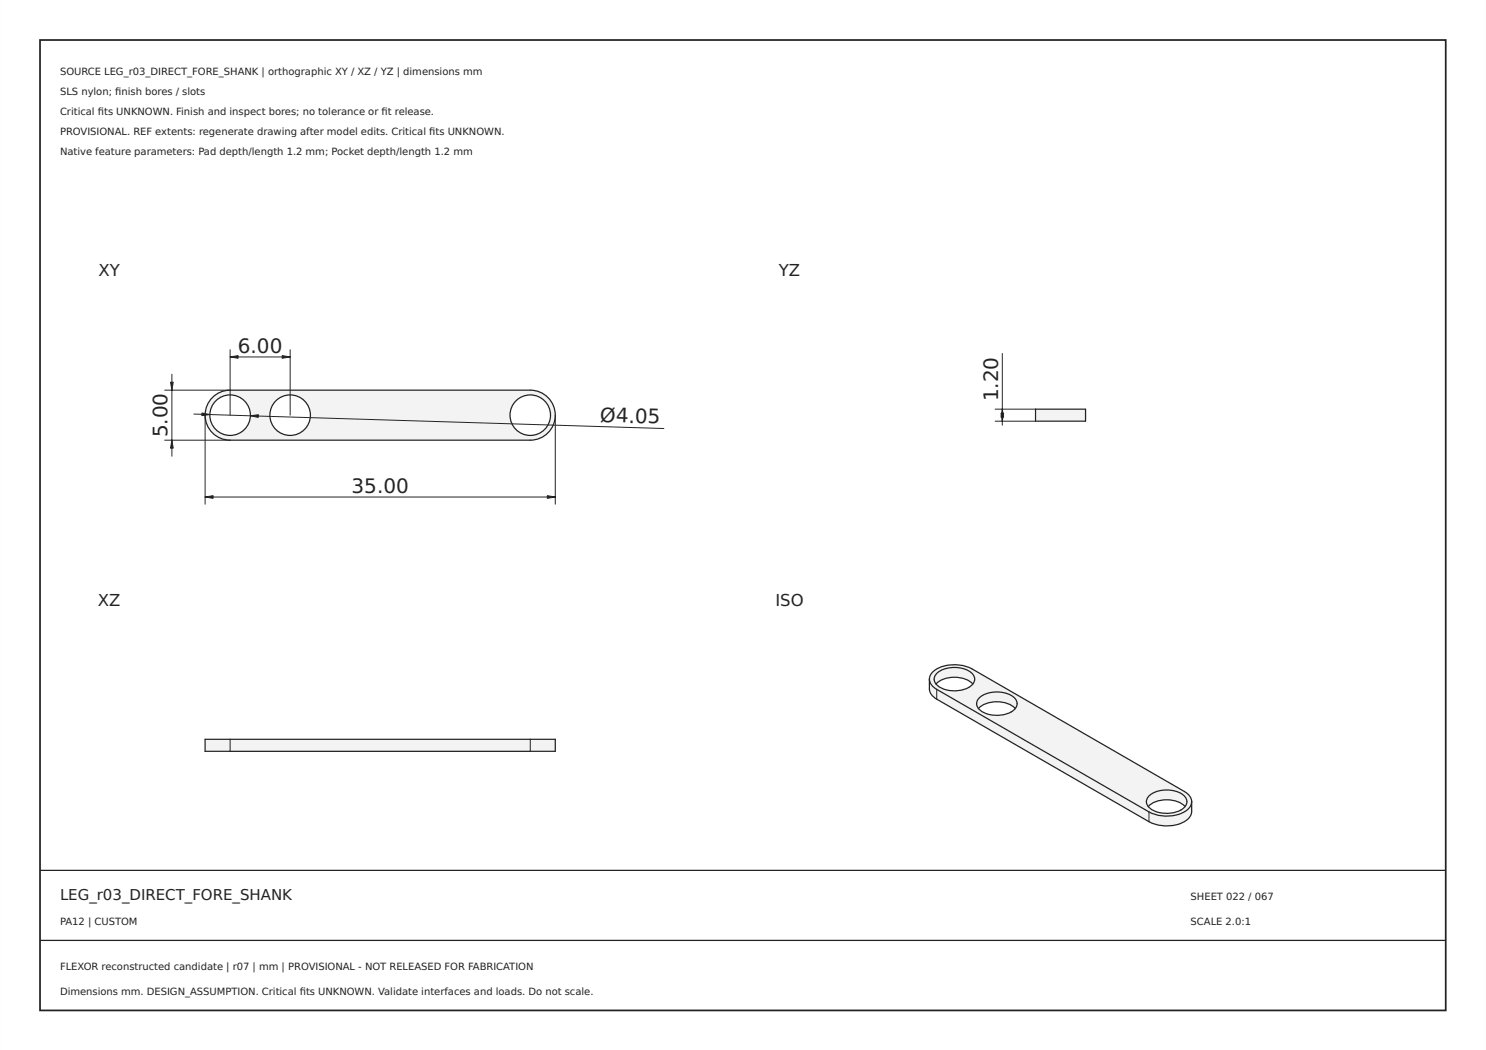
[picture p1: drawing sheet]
<svg xmlns="http://www.w3.org/2000/svg" width="297mm" height="210mm" viewBox="0 0 297 210" stroke-linecap="round" stroke-linejoin="round" font-family="sans-serif">
<path d="M0 0h297v210h-297zM0 0v210h297v-210z" fill="#000"/>
<path d="M8 8h281v194h-281z" fill="none" stroke="#222" stroke-width=".35"/>
<path d="M8 174h281zM8 188h281z" fill="#000" stroke="#222" stroke-width=".25"/>
<path d="M42.2 79.8a5 5 0 0 1 3.8-1.8h60a5 5 0 0 1 5 5 5 5 0 0 1-5 5h-60a5 5 0 0 1-4.5-2.9 5 5 0 0 1 .7-5.3zM41.9 83a4.1 4.1 0 0 1 8.1 0 4.1 4.1 0 0 1-8.1 0zM53.9 83a4.1 4.1 0 0 1 8.1 0 4.1 4.1 0 0 1-8.1 0zM101.9 83a4.1 4.1 0 0 1 8.1 0 4.1 4.1 0 0 1-8.1 0z" fill-rule="evenodd" fill="#f1f3f5"/>
<g fill="none" stroke="#212529" stroke-width=".25">
<path d="M42.2 79.8a5 5 0 0 1 3.8-1.8h60a5 5 0 0 1 5 5 5 5 0 0 1-5 5h-60a5 5 0 0 1-4.5-2.9 5 5 0 0 1 .7-5.3z"/>
<circle cx="46" cy="83" r="4.1"/>
<circle cx="58" cy="83" r="4.1"/>
<circle cx="106" cy="83" r="4.1"/>
</g>
<path d="M32.9 78h13.1M34.4 74.8v16.4M46 71.4h12M46 69.9v13.1M58 69.9v13.1M32.9 88h13.1M38.8 82.8l93.9 2.9M41 99.4h70M41 83v17.8M111 83v17.8" fill="none" stroke="#212529" stroke-width=".2"/>
<g fill="#212529" stroke="#212529" stroke-width=".2">
<path d="M109.4 99.1l1.6 .3-1.6 .2z"/>
<path d="M41 99.4l1.6-.3v.5z"/>
<path d="M34.1 76.4h.5l-.2 1.6z"/>
<path d="M34.4 88l.2 1.6h-.5z"/>
<path d="M50 83.1l1.7-.2-.1 .5z"/>
<path d="M40.4 82.6l1.6 .3-1.7 .2z"/>
<path d="M56.4 71.1l1.6 .3-1.6 .2z"/>
<path d="M46 71.4l1.6-.3v.5z"/>
</g>
<g fill="#f1f3f5">
<path d="M41 147.8h5v2.4h-5z" fill-rule="evenodd"/>
<path d="M46 147.8h60v2.4h-60z" fill-rule="evenodd"/>
<path d="M106 147.8h5v2.4h-5z" fill-rule="evenodd"/>
</g>
<path d="M41 147.8h70v2.4h-70z" fill="none" stroke="#212529" stroke-width=".25"/>
<path d="M46 147.8v2.4M106 147.8v2.4" fill="none" stroke="#212529" stroke-width=".2"/>
<path d="M207 81.8h10v2.4h-10z" fill-rule="evenodd" fill="#f1f3f5"/>
<path d="M207 81.8h10v2.4h-10z" fill="none" stroke="#212529" stroke-width=".25"/>
<path d="M200.4 70.7v14.3M198.9 81.8h8.1M198.9 84.2h8.1" fill="none" stroke="#212529" stroke-width=".2"/>
<g fill="#212529" stroke="#212529" stroke-width=".2">
<path d="M200.4 81.8l.2 1.6h-.5z"/>
<path d="M200.1 82.6h.5l-.2 1.6z"/>
</g>
<g fill="#f1f3f5">
<path d="M185.8 135.8a2.41 2.41 0 0 0 1.4 2v2a2.59 2.59 0 0 1-1.4-2.1z" fill-rule="evenodd"/>
<path d="M187.2 137.8l42.5 24.5v2l-42.5-24.5z" fill-rule="evenodd"/>
<path d="M229.7 162.3a7.4 7.4 0 0 0 7.9-.6l.5-.9 .1-.5a3.4 3.4 0 0 1-.6 3.3 7.4 7.4 0 0 1-7.9 .7z" fill-rule="evenodd"/>
<path d="M186.4 134.4a7.4 7.4 0 0 1 7.9-.7l42.4 24.5a2.11 2.11 0 0 1 1.5 1.8 2.11 2.11 0 0 1-1.1 2.1 7.7 7.7 0 0 1-7.4 .2l-42.5-24.5a2.08 2.08 0 0 1-.8-3.4zM187.4 134.5a1.67 1.67 0 0 0 .4 2.9 5.7 5.7 0 0 0 6.7-.7 1.65 1.65 0 0 0-.9-2.6 6.1 6.1 0 0 0-6.2 .4zM195.9 139.4a1.67 1.67 0 0 0 .4 2.9 5.7 5.7 0 0 0 6.6-.7 1.65 1.65 0 0 0-.8-2.6 6.1 6.1 0 0 0-6.2 .4zM229.8 159a1.67 1.67 0 0 0 .5 2.9 5.7 5.7 0 0 0 6.6-.7 1.65 1.65 0 0 0-.8-2.6 6.1 6.1 0 0 0-6.3 .4z" fill-rule="evenodd"/>
<path d="M187.4 134.5a5.8 5.8 0 0 1 7.1 .4 1.48 1.48 0 0 1 0 1.8 5.7 5.7 0 0 0-7.4 0l-.3-.4a1.53 1.53 0 0 1 .6-1.8z" fill-rule="evenodd"/>
<path d="M195.9 139.4a5.8 5.8 0 0 1 7.1 .4 1.48 1.48 0 0 1-.1 1.8 5.7 5.7 0 0 0-7.3 0l-.3-.4a1.53 1.53 0 0 1 .6-1.8z" fill-rule="evenodd"/>
<path d="M229.8 159a5.8 5.8 0 0 1 7.1 .4 1.48 1.48 0 0 1 0 1.8 5.7 5.7 0 0 0-7.4 0l-.3-.4a1.53 1.53 0 0 1 .6-1.8z" fill-rule="evenodd"/>
</g>
<path d="M185.8 135.8a3.5 3.5 0 0 0 .5 3.2l.9 .8 42.5 24.5a7.4 7.4 0 0 0 7.9-.7 3.4 3.4 0 0 0 .6-3.3M185.8 135.8a2.98 2.98 0 0 1 2.3-2.5 8 8 0 0 1 6.2 .4l42.4 24.5a2.59 2.59 0 0 1 1.5 2.1M185.8 135.8a2.41 2.41 0 0 0 1.4 2l42.5 24.5a7.4 7.4 0 0 0 7.9-.6l.5-.9 .1-.5M187.1 136.7a5.7 5.7 0 0 1 7.4 0M187.4 134.5a5.8 5.8 0 0 1 7.1 .4 1.69 1.69 0 0 1-.9 2.5 6.1 6.1 0 0 1-6.2-.3 1.58 1.58 0 0 1 0-2.6zM195.9 139.4a5.8 5.8 0 0 1 7.1 .4 1.69 1.69 0 0 1-.9 2.5 6.1 6.1 0 0 1-6.2-.3 1.58 1.58 0 0 1 0-2.6zM195.6 141.6a5.7 5.7 0 0 1 7.3 0M229.8 159a5.8 5.8 0 0 1 7.1 .4 1.69 1.69 0 0 1-.8 2.5 6.1 6.1 0 0 1-6.3-.3 1.58 1.58 0 0 1 0-2.6zM229.5 161.2a5.7 5.7 0 0 1 7.4 0" fill="none" stroke="#212529" stroke-width=".25"/>
<path d="M187.2 137.8v2M229.7 162.3v2" fill="none" stroke="#212529" stroke-width=".2"/>
<g font-size="4" fill="#212529">
<text x="47.5" y="70.5">6.00</text>
<text x="199.5" y="80.2" transform="rotate(-90 199.5 80.2)">1.20</text>
<text x="33.5" y="87.4" transform="rotate(-90 33.5 87.4)">5.00</text>
<text x="119.9" y="84.3" transform="rotate(2 119.9 84.3)">Ø4.05</text>
<text x="70.3" y="98.5">35.00</text>
</g>
<g font-size="3.3" fill="#212529">
<text x="19.7" y="55.1">XY</text>
<text x="155.7" y="55.1">YZ</text>
<text x="19.6" y="121.1">XZ</text>
<text x="155" y="121.1">ISO</text>
</g>
<text font-size="3" fill="#222" x="12" y="180">LEG_r03_DIRECT_FORE_SHANK</text>
<g font-size="2" fill="#222">
<text x="12" y="15">SOURCE LEG_r03_DIRECT_FORE_SHANK | orthographic XY / XZ / YZ | dimensions mm</text>
<text x="12" y="19">SLS nylon; fnish bores / slots</text>
<text x="12" y="23">Critical fts UNKNOWN. Finish and inspect bores; no tolerance or ft release.</text>
<text x="19.6" y="23">i</text>
<text x="23" y="19">i</text>
<text x="76.3" y="23">i</text>
<text x="12" y="27">PROVISIONAL. REF extents: regenerate drawing after model edits. Critical fts UNKNOWN.</text>
<text x="85.8" y="27">i</text>
<text x="12" y="31">Native feature parameters: Pad depth/length 1.2 mm; Pocket depth/length 1.2 mm</text>
<text x="238" y="180">SHEET 022 / 067</text>
<text x="12" y="185">PA12 | CUSTOM</text>
<text x="238" y="185">SCALE 2.0:1</text>
<text x="12" y="194">FLEXOR reconstructed candidate | r07 | mm | PROVISIONAL - NOT RELEASED FOR FABRICATION</text>
<text x="12" y="199">Dimensions mm. DESIGN_ASSUMPTION. Critical fts UNKNOWN. Validate interfaces and loads. Do not scale.</text>
<text x="59.9" y="199">i</text>
</g>
</svg>
